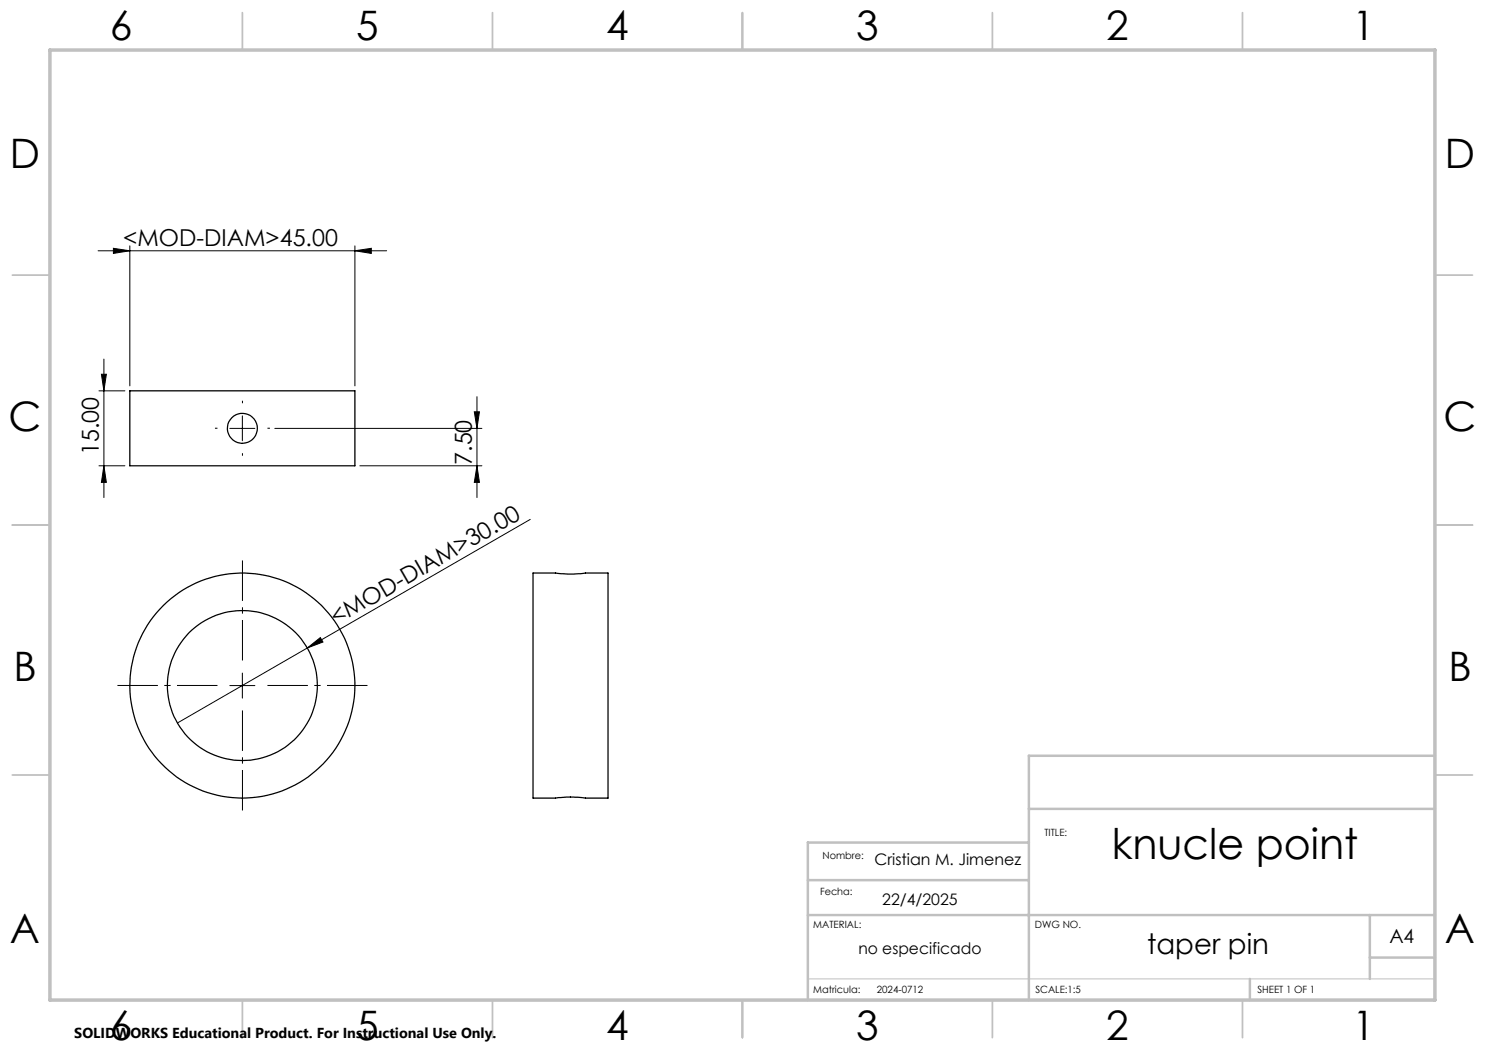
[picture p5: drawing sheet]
<svg xmlns="http://www.w3.org/2000/svg" width="297mm" height="210mm" viewBox="0 0 297 210" stroke-linecap="round" stroke-linejoin="round" font-family="sans-serif">
<g fill="none" stroke="#000" stroke-width=".25">
<path d="M26 78.2h45v15h-45zM106.6 114.6h4.5a21.3 21.3 0 0 0 6 0h4.5v45h-4.5a21.3 21.3 0 0 0-6 0h-4.5z"/>
<circle cx="48.5" cy="85.7" r="3"/>
<circle cx="48.5" cy="137.1" r="22.5"/>
<circle cx="48.5" cy="137.1" r="15"/>
</g>
<g fill="none" stroke="#000" stroke-width=".2">
<path d="M19.6 50.2h57.7M22.7 49.7l3.3 .5-3.3 .5zM26 49.2v28M71 50.2l3.3-.5v1zM71 49.2v28M19.8 78.2h5.2M20.3 74.9h1l-.5 3.3zM20.8 71.8v27.7M95.4 79.3v20.2M19.8 93.2h5.2M20.8 93.2l.5 3.3h-1zM46 85.7h5"/>
<path d="M48.5 83.2v5M55 85.7h41.4M72 93.2h24.4M94.9 82.4h1l-.5 3.3zM95.4 93.2l.5 3.3h-1zM106 103.9l-44.5 25.7M46 137.1h5M48.5 134.6v5M61.5 129.6l2.6-2.1 .5 .9zM61.5 129.6l-26 15"/>
</g>
<path d="M43.5 137.1h-20M48.5 132.1v-20M53.5 137.1h20M48.5 142.1v20" fill="none" stroke="#000" stroke-width=".2" stroke-dasharray="15.2 1.3 1.3 1.3" stroke-dashoffset="7.1" stroke-linecap="butt"/>
<path d="M43.5 85.6h-.5M48.5 80.6v-.5M48.5 90.6v.5M53.5 85.6h.5" fill="none" stroke="#000" stroke-width=".2" stroke-dasharray="15.2 1.3 1.3 1.3" stroke-linecap="butt"/>
<path d="M161.6 195.8h125.4" fill="none" stroke="#c0c0c0" stroke-width=".2"/>
<g fill="none" stroke="#c0c0c0" stroke-width=".35">
<path d="M48.5 2.5v7.5M98.5 2.5v7.5M148.5 2.5v7.5M198.5 2.5v7.5M248.5 2.5v7.5M2.5 55h7.5M287 55h7.5M2.5 105h7.5M287 105h7.5M2.5 155h7.5M287 155h7.5M48.5 200v7.5"/>
<path d="M98.5 200v7.5M148.5 200v7.5M198.5 200v7.5M248.5 200v7.5"/>
</g>
<path d="M287 151.2h-81.2v48.8M161.6 176h44.2M205.8 161.8h81.2M205.8 168.5h-44.2v31.5M161.6 183h125.4M250 195.8v4.2M274 183v12.8M274 191.5h13" fill="none" stroke="#c0c0c0" stroke-width=".5"/>
<path d="M10 10h277v190h-277z" fill="none" stroke="#c0c0c0" stroke-width=".7"/>
<g fill="#000">
<path d="M61.5 129.6l2.6-2.1 .5 .9z"/>
<path d="M71 50.2l3.3-.5v1zM22.7 49.7l3.3 .5-3.3 .5z"/>
<path d="M94.9 82.4h1l-.5 3.3zM95.4 93.2l.5 3.3h-1zM20.3 74.9h1l-.5 3.3zM20.8 93.2l.5 3.3h-1z"/>
</g>
<text font-size="8.5" x="222.3" y="171.8">knucle point</text>
<g font-size="8.1">
<text x="22" y="8">6</text>
<text x="71.2" y="8">5</text>
<text x="121.2" y="8">4</text>
<text x="171.2" y="8">3</text>
<text x="221.2" y="8">2</text>
<text x="270.5" y="8">1</text>
<text x="2" y="33.6">D</text>
<text x="289" y="33.6">D</text>
<text x="1.7" y="86.1">C</text>
<text x="288.7" y="86.1">C</text>
<text x="2.7" y="136.1">B</text>
<text x="289.7" y="136.1">B</text>
<text x="2" y="188.6">A</text>
<text x="289" y="188.6">A</text>
<text x="22" y="208">6</text>
<text x="71.2" y="208">5</text>
<text x="121.2" y="208">4</text>
<text x="171.2" y="208">3</text>
<text x="221.2" y="208">2</text>
<text x="270.5" y="208">1</text>
</g>
<text font-size="5.6" x="229.4" y="190.9">taper pin</text>
<g font-size="4.7">
<text x="24.7" y="49.1">&lt;MOD-DIAM&gt;45.00</text>
<text x="19.8" y="91" transform="rotate(-90 19.8 91)">15.00</text>
<text x="94.4" y="93" transform="rotate(-90 94.4 93)">7.50</text>
<text x="67.3" y="125.1" transform="rotate(-30 67.3 125.1)">&lt;MOD-DIAM&gt;30.00</text>
</g>
<text font-size="3.9" x="277.9" y="188.5">A4</text>
<g font-size="3.2">
<text x="174.9" y="173.1">Cristian M. Jimenez</text>
<text x="176.4" y="181">22/4/2025</text>
<text x="171.7" y="190.9">no especificado</text>
</g>
<text font-size="2.9" x="14.9" y="207.6">SOLIDWORKS Educational Product. For Instructional Use Only.</text>
<g font-size="2">
<text x="208.9" y="167.3">TITLE:</text>
<text x="164.5" y="171.8">Nombre:</text>
<text x="164" y="179">Fecha:</text>
<text x="162.6" y="185.5">MATERIAL:</text>
<text x="207" y="185.5">DWG NO.</text>
<text x="162.6" y="198.5">Matricula:</text>
<text x="175.4" y="198.5">2024-0712</text>
<text x="207.1" y="198.6">SCALE:1:5</text>
<text x="251.5" y="198.6">SHEET 1 OF 1</text>
</g>
</svg>
